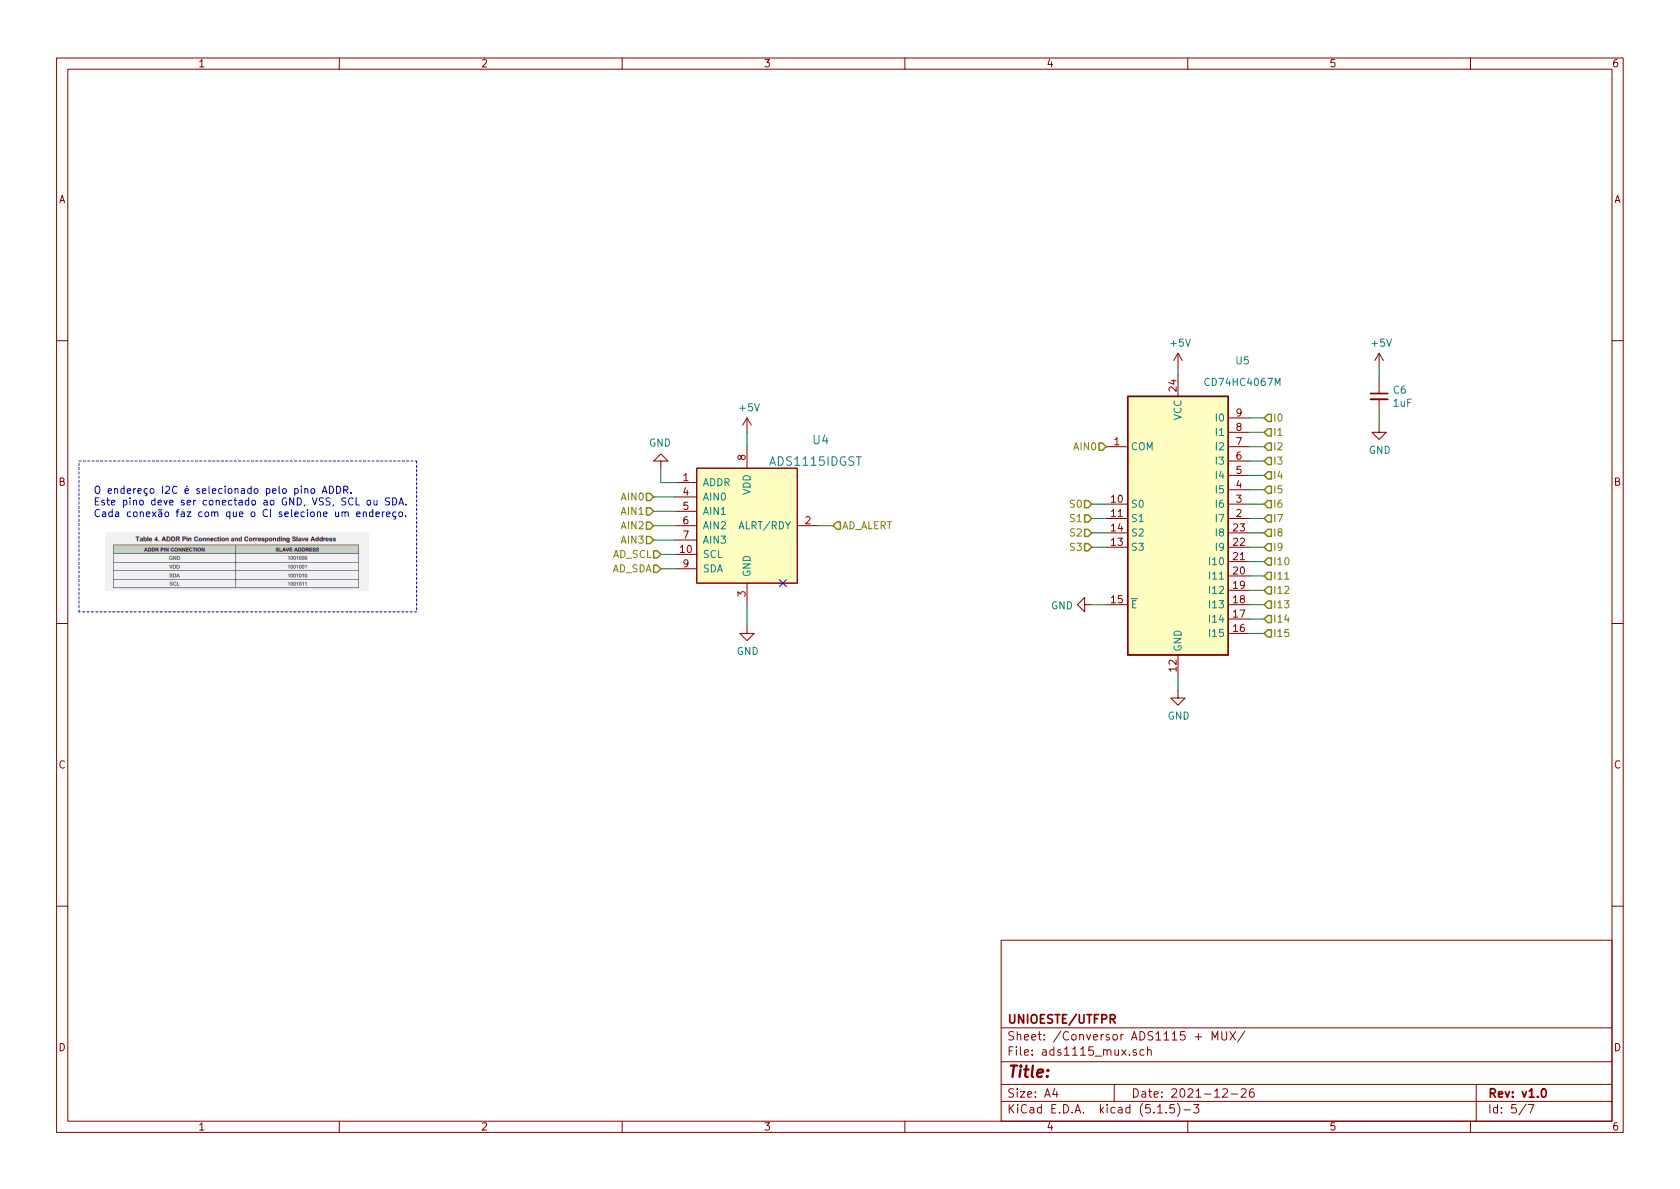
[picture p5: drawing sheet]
EESchema Schematic File Version 4
EELAYER 30 0
EELAYER END
$Descr A4 11693 8268
encoding utf-8
Sheet 5 7
Title ""
Date "2021-12-26"
Rev "v1.0"
Comp "UNIOESTE/UTFPR"
Comment1 ""
Comment2 ""
Comment3 ""
Comment4 ""
$EndDescr
$Comp
L power:GND #PWR0118
U 1 1
P 5200 4350
F 0 "#PWR0118" H 5200 4100 50  0001 C CNN
F 1 "GND" H 5205 4177 50  0000 C CNN
F 2 "" H 5200 4350 50  0001 C CNN
F 3 "" H 5200 4350 50  0001 C CNN
	1    5200 4350
	1    0    0    -1  
$EndComp
Wire Wire Line
	5200 4200 5200 4350
Wire Wire Line
	5200 3000 5200 3100
Wire Wire Line
	4700 3850 4600 3850
Wire Wire Line
	4700 3950 4600 3950
Wire Wire Line
	4700 3350 4600 3350
$Comp
L power:GND #PWR0119
U 1 1
P 4600 3250
F 0 "#PWR0119" H 4600 3000 50  0001 C CNN
F 1 "GND" H 4605 3077 50  0000 C CNN
F 2 "" H 4600 3250 50  0001 C CNN
F 3 "" H 4600 3250 50  0001 C CNN
	1    4600 3250
	-1   0    0    1   
$EndComp
Wire Wire Line
	4600 3250 4600 3350
$Comp
L Device:C_Small C6
U 1 1
P 9600 2750
F 0 "C6" H 9692 2796 50  0000 L CNN
F 1 "1uF" H 9692 2705 50  0000 L CNN
F 2 "Capacitor_SMD:C_0805_2012Metric" H 9600 2750 50  0001 C CNN
F 3 "~" H 9600 2750 50  0001 C CNN
	1    9600 2750
	1    0    0    -1  
$EndComp
$Comp
L power:GND #PWR0120
U 1 1
P 9600 2950
F 0 "#PWR0120" H 9600 2700 50  0001 C CNN
F 1 "GND" H 9605 2777 50  0000 C CNN
F 2 "" H 9600 2950 50  0001 C CNN
F 3 "" H 9600 2950 50  0001 C CNN
	1    9600 2950
	1    0    0    -1  
$EndComp
Wire Wire Line
	9600 2850 9600 2950
Text Notes 650  3600 0    50   ~ 0
O endereço I2C é selecionado pelo pino ADDR. \nEste pino deve ser conectado ao GND, VSS, SCL ou SDA. \nCada conexão faz com que o CI selecione um endereço.
Wire Notes Line
	550  3200 2900 3200
Wire Notes Line
	2900 3200 2900 4250
Wire Notes Line
	2900 4250 550  4250
Wire Notes Line
	550  4250 550  3200
$Comp
L 74xx:CD74HC4067M U5
U 1 1
P 8200 3600
F 0 "U5" H 8650 4700 50  0000 C CNN
F 1 "CD74HC4067M" H 8650 4550 50  0000 C CNN
F 2 "Package_SO:SOIC-24W_7.5x15.4mm_P1.27mm" H 9100 2600 50  0001 C CIN
F 3 "http://www.ti.com/lit/ds/symlink/cd74hc4067.pdf" H 7850 4450 50  0001 C CNN
	1    8200 3600
	1    0    0    -1  
$EndComp
Wire Wire Line
	7700 3500 7600 3500
Wire Wire Line
	7700 3600 7600 3600
Wire Wire Line
	7700 3700 7600 3700
Wire Wire Line
	7700 3800 7600 3800
$Comp
L power:GND #PWR0121
U 1 1
P 8200 4800
F 0 "#PWR0121" H 8200 4550 50  0001 C CNN
F 1 "GND" H 8205 4627 50  0000 C CNN
F 2 "" H 8200 4800 50  0001 C CNN
F 3 "" H 8200 4800 50  0001 C CNN
	1    8200 4800
	1    0    0    -1  
$EndComp
Wire Wire Line
	8200 4700 8200 4800
Wire Wire Line
	7700 4200 7600 4200
$Comp
L power:GND #PWR0122
U 1 1
P 7600 4200
F 0 "#PWR0122" H 7600 3950 50  0001 C CNN
F 1 "GND" V 7605 4072 50  0000 R CNN
F 2 "" H 7600 4200 50  0001 C CNN
F 3 "" H 7600 4200 50  0001 C CNN
	1    7600 4200
	0    1    1    0   
$EndComp
Wire Wire Line
	8700 2900 8800 2900
Wire Wire Line
	8700 3000 8800 3000
Wire Wire Line
	8700 3100 8800 3100
Wire Wire Line
	8700 3200 8800 3200
Wire Wire Line
	8700 3300 8800 3300
Wire Wire Line
	8700 3400 8800 3400
Wire Wire Line
	8700 3500 8800 3500
Wire Wire Line
	8700 3600 8800 3600
Wire Wire Line
	8700 3700 8800 3700
Wire Wire Line
	8700 3800 8800 3800
Wire Wire Line
	8700 3900 8800 3900
Wire Wire Line
	8700 4000 8800 4000
Wire Wire Line
	8700 4100 8800 4100
Wire Wire Line
	8700 4200 8800 4200
Wire Wire Line
	8700 4300 8800 4300
Wire Wire Line
	8700 4400 8800 4400
Text HLabel 5800 3650 2    50   Input ~ 0
AD_ALERT
Text HLabel 7600 3500 0    50   Input ~ 0
S0
Text HLabel 7600 3600 0    50   Input ~ 0
S1
Text HLabel 7600 3700 0    50   Input ~ 0
S2
Text HLabel 7600 3800 0    50   Input ~ 0
S3
Text HLabel 8800 2900 2    50   Input ~ 0
I0
Text HLabel 8800 3000 2    50   Input ~ 0
I1
Text HLabel 8800 3100 2    50   Input ~ 0
I2
Text HLabel 8800 3200 2    50   Input ~ 0
I3
Text HLabel 8800 3300 2    50   Input ~ 0
I4
Text HLabel 8800 3400 2    50   Input ~ 0
I5
Text HLabel 8800 3500 2    50   Input ~ 0
I6
Text HLabel 8800 3600 2    50   Input ~ 0
I7
Text HLabel 8800 3700 2    50   Input ~ 0
I8
Text HLabel 8800 3800 2    50   Input ~ 0
I9
Text HLabel 8800 3900 2    50   Input ~ 0
I10
Text HLabel 8800 4000 2    50   Input ~ 0
I11
Text HLabel 8800 4100 2    50   Input ~ 0
I12
Text HLabel 8800 4200 2    50   Input ~ 0
I13
Text HLabel 8800 4300 2    50   Input ~ 0
I14
Text HLabel 8800 4400 2    50   Input ~ 0
I15
Wire Wire Line
	8200 2550 8200 2600
Wire Wire Line
	9600 2550 9600 2650
Text HLabel 4600 3950 0    50   Input ~ 0
AD_SDA
Text HLabel 4600 3850 0    50   Input ~ 0
AD_SCL
$Comp
L power:+5V #PWR0123
U 1 1
P 9600 2550
F 0 "#PWR0123" H 9600 2400 50  0001 C CNN
F 1 "+5V" H 9615 2723 50  0000 C CNN
F 2 "" H 9600 2550 50  0001 C CNN
F 3 "" H 9600 2550 50  0001 C CNN
	1    9600 2550
	1    0    0    -1  
$EndComp
$Comp
L power:+5V #PWR0124
U 1 1
P 8200 2550
F 0 "#PWR0124" H 8200 2400 50  0001 C CNN
F 1 "+5V" H 8215 2723 50  0000 C CNN
F 2 "" H 8200 2550 50  0001 C CNN
F 3 "" H 8200 2550 50  0001 C CNN
	1    8200 2550
	1    0    0    -1  
$EndComp
$Comp
L power:+5V #PWR0125
U 1 1
P 5200 3000
F 0 "#PWR0125" H 5200 2850 50  0001 C CNN
F 1 "+5V" H 5215 3173 50  0000 C CNN
F 2 "" H 5200 3000 50  0001 C CNN
F 3 "" H 5200 3000 50  0001 C CNN
	1    5200 3000
	1    0    0    -1  
$EndComp
$Comp
L dk_Data-Acquisition-Analog-to-Digital-Converters-ADC:ADS1115IDGST U4
U 1 1
P 5200 3650
F 0 "U4" H 5650 4250 60  0000 L CNN
F 1 "ADS1115IDGST" H 5350 4100 60  0000 L CNN
F 2 "digikey-footprints:MSOP-10_W3mm" H 5400 3850 60  0001 L CNN
F 3 "http://www.ti.com/general/docs/suppproductinfo.tsp?distId=10&gotoUrl=http%3A%2F%2Fwww.ti.com%2Flit%2Fgpn%2Fads1113" H 5400 3950 60  0001 L CNN
F 4 "296-24934-1-ND" H 5400 4050 60  0001 L CNN "Digi-Key_PN"
F 5 "ADS1115IDGST" H 5400 4150 60  0001 L CNN "MPN"
F 6 "Integrated Circuits (ICs)" H 5400 4250 60  0001 L CNN "Category"
F 7 "Data Acquisition - Analog to Digital Converters (ADC)" H 5400 4350 60  0001 L CNN "Family"
F 8 "http://www.ti.com/general/docs/suppproductinfo.tsp?distId=10&gotoUrl=http%3A%2F%2Fwww.ti.com%2Flit%2Fgpn%2Fads1113" H 5400 4450 60  0001 L CNN "DK_Datasheet_Link"
F 9 "/product-detail/en/texas-instruments/ADS1115IDGST/296-24934-1-ND/2123298" H 5400 4550 60  0001 L CNN "DK_Detail_Page"
F 10 "IC ADC 16BIT SIGMA-DELTA 10VSSOP" H 5400 4650 60  0001 L CNN "Description"
F 11 "Texas Instruments" H 5400 4750 60  0001 L CNN "Manufacturer"
F 12 "Active" H 5400 4850 60  0001 L CNN "Status"
	1    5200 3650
	1    0    0    -1  
$EndComp
Wire Wire Line
	4700 3450 4550 3450
Wire Wire Line
	5700 3650 5800 3650
Wire Wire Line
	4700 3550 4550 3550
Wire Wire Line
	4700 3650 4550 3650
Wire Wire Line
	4700 3750 4550 3750
Text HLabel 4550 3450 0    50   Input ~ 0
AIN0
Text HLabel 4550 3550 0    50   Input ~ 0
AIN1
Text HLabel 4550 3650 0    50   Input ~ 0
AIN2
Text HLabel 4550 3750 0    50   Input ~ 0
AIN3
Text HLabel 7700 3100 0    50   Input ~ 0
AIN0
$EndSCHEMATC
